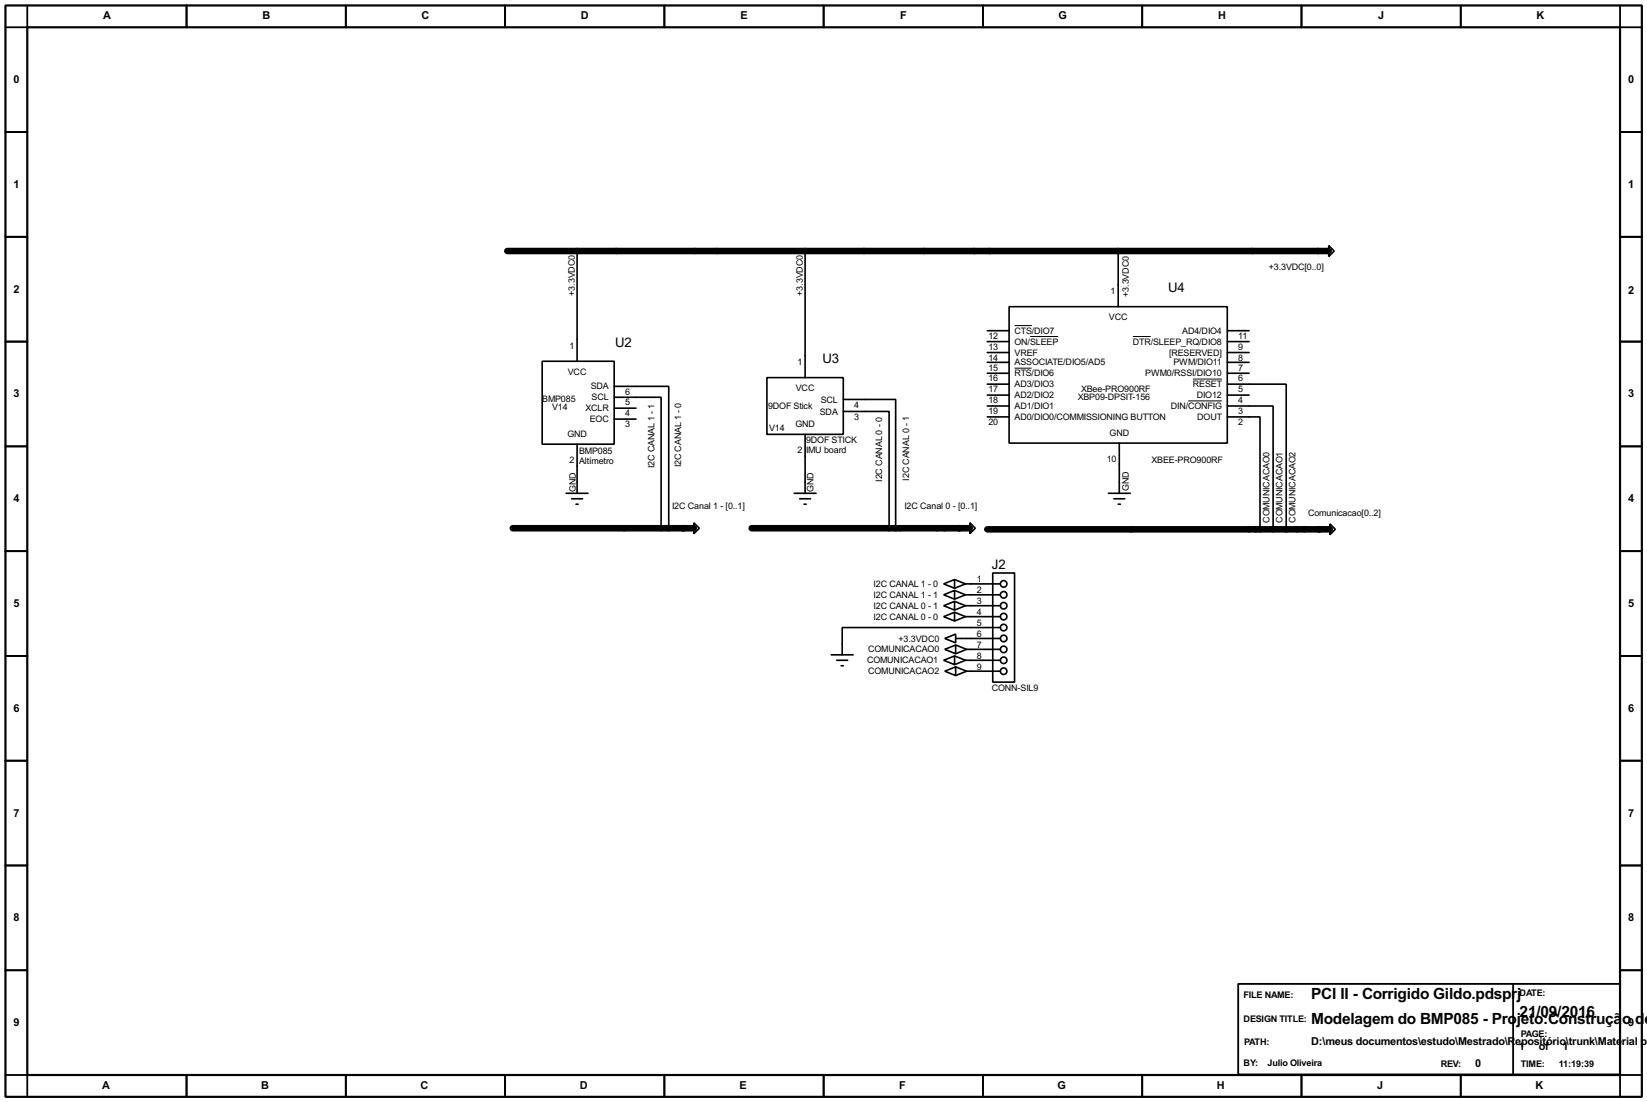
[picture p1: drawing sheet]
<svg xmlns="http://www.w3.org/2000/svg" width="383mm" height="256mm" viewBox="0 0 383 256" stroke-linecap="round" stroke-linejoin="round" font-family="sans-serif">
<path d="M1.3 1.3h381v254h-381zM6.3 6.3h370.9v243.9h-370.9z" fill="none" stroke="#000" stroke-width=".51"/>
<g fill="none" stroke="#000" stroke-width=".42">
<path d="M6.3 1.3v5h-5M43.4 1.3v5M80.5 1.3v5M117.6 1.3v5M154.7 1.3v5M191.8 1.3v5M228.9 1.3v5M265.9 1.3v5M303 1.3v5M340.1 1.3v5M377.2 1.3v5h5.1M1.3 30.7h5"/>
<path d="M377.2 30.7h5.1M1.3 55.1h5M377.2 55.1h5.1M1.3 79.5h5M377.2 79.5h5.1M1.3 103.9h5M377.2 103.9h5.1M1.3 128.3h5M377.2 128.3h5.1M1.3 152.7h5M377.2 152.7h5.1M1.3 177h5"/>
<path d="M377.2 177h5.1M1.3 201.4h5M377.2 201.4h5.1M1.3 225.8h5M288.3 229h88.9v21.1h-88.9zM352.3 229v21.1M377.2 225.8h5.1M1.3 250.2h5v5.1M43.4 250.2v5.1M80.5 250.2v5.1M117.6 250.2v5.1M154.7 250.2v5.1"/>
<path d="M191.8 250.2v5.1M228.9 250.2v5.1M265.9 250.2v5.1M303 250.2v5.1M340.1 250.2v5.1M382.3 250.2h-5.1v5.1"/>
</g>
<path d="M118.1 58.4h191.3M119.4 122.9h42.1M175 122.9h50.8M229.9 123.2h79.7" fill="none" stroke="#000" stroke-width="1.5"/>
<g fill="#000">
<circle cx="159" cy="122.9" r=".76"/>
<circle cx="223.3" cy="122.9" r=".76"/>
<circle cx="307.1" cy="123.2" r=".76"/>
</g>
<g fill="none" stroke="#000" stroke-width=".38">
<path d="M134.4 58.4v25.7M187.5 58.4v29.5M260.3 58.4v13M309.4 57.1l1.2 1.3-1.2 1.3zM229.9 79.5h5M229.9 77h5M234.9 71.4h50.8v31.7h-50.8zM285.7 79.5h5.1M285.7 77h5.1M126.2 84.1h16.8v19.3h-16.8zM143 89.9h12.7v33M143 92.5h10.9v30.4"/>
<path d="M143 97.5h5.1M143 95h5.1M178.6 87.9h17.7v13.2h-17.7zM196.3 93h12.2v29.9M196.3 95.8h10.7v27.1M229.9 97h5M229.9 94.5h5M229.9 89.4h5M229.9 86.9h5M229.9 84.3h5M229.9 82h5M229.9 91.9h5"/>
<path d="M285.7 97h7.7v26.2M285.7 89.4h13.8v33.8M285.7 94.5h10.7v28.7M285.7 86.9h5.1M285.7 84.3h5.1M285.7 82h5.1M285.7 91.9h5.1M131.8 114.8h5.1M133.1 116.1h2.5M134.1 117.3h.5M134.4 103.4v11.4M184.9 114.8h5.1"/>
<path d="M186.2 116.1h2.5M187.2 117.3h.5M187.5 101.1v13.7M258.1 114.8h5M259.3 116.1h2.6M260.3 117.3h.6M260.6 103.1v11.7M161.5 121.7l1.3 1.2-1.3 1.3zM219.7 135.9l2.5-1v2zM219.7 138.4l2.5-1v2zM222.2 134.9l2.6 1M222.2 137.4l2.6 1"/>
<path d="M222.2 140l2.6 1M224.8 135.9h8.1M224.8 138.4h8.1M224.8 135.9l-2.6 1M224.8 138.4l-2.6 1M225.8 121.7l1.3 1.2-1.3 1.3zM231.1 133.3h5.1v25.4h-5.1zM309.6 121.9l1.3 1.3-1.3 1.3zM193.5 152.4h5.1M194.8 153.7h2.6M195.8 154.9h.5M219.7 153.7l2.5-1v2z"/>
<path d="M219.7 143.5l2.5-1v2zM219.7 141l2.5-1v2zM220 156.2l2.5-1v2zM220 151.1l2.5-1v2zM220 148.6l2.5-1v2zM222.2 152.7l2.6 1M222.2 142.5l2.6 1M222.5 148.6h10.4M222.5 155.2l2.5 1M222.5 150.1l2.5 1M224.8 141h8.1M224.8 143.5h8.1"/>
<path d="M224.8 153.7h8.1M224.8 153.7l-2.6 1M224.8 143.5l-2.6 1M224.8 141l-2.6 1M225 151.1h7.9M225 156.2h7.9M225 156.2l-2.5 1M225 151.1l-2.5 1M232.9 146h-36.8v6.4"/>
<circle cx="233.7" cy="138.4" r=".76"/>
<circle cx="233.7" cy="135.9" r=".76"/>
<circle cx="233.7" cy="141" r=".76"/>
<circle cx="233.7" cy="143.5" r=".76"/>
<circle cx="233.7" cy="148.6" r=".76"/>
<circle cx="233.7" cy="151.1" r=".76"/>
<circle cx="233.7" cy="153.7" r=".76"/>
<circle cx="233.7" cy="156.2" r=".76"/>
<circle cx="233.7" cy="146.1" r=".76"/>
</g>
<path d="M236.2 75.8h4M239.8 78.3h6.6M263.8 78.3h4.1M236.2 85.7h4M276.6 93.3h7.9M277.7 88.2h6.8" fill="none" stroke="#000" stroke-width=".23"/>
<g font-size="4">
<text x="305.3" y="232.5">PCI II - Corrigido Gildo.pdspr</text>
<text x="353.2" y="232.5">j</text>
<text x="305.3" y="238.3">Modelagem do BMP085 - Pro</text>
<text x="353.1" y="238.3">jeto:Construçã</text>
<text x="353.8" y="236.6">21/09/2016</text>
<text x="377.7" y="238.3">o d</text>
<text x="382.9" y="238.3">e</text>
</g>
<g font-size="3.4">
<text x="271.9" y="68">U4</text>
<text x="143.2" y="80.7">U2</text>
<text x="191.5" y="84.5">U3</text>
<text x="230.9" y="132.5">J2</text>
</g>
<g font-size="2.8">
<text x="24" y="4.4">A</text>
<text x="61.1" y="4.4">B</text>
<text x="98.2" y="4.4">C</text>
<text x="135.3" y="4.4">D</text>
<text x="172.4" y="4.4">E</text>
<text x="209.6" y="4.4">F</text>
<text x="246.5" y="4.4">G</text>
<text x="283.6" y="4.4">H</text>
<text x="320.9" y="4.4">J</text>
<text x="357.8" y="4.4">K</text>
<text x="3.1" y="19.3">0</text>
<text x="379.1" y="19.3">0</text>
<text x="3.1" y="43.7">1</text>
<text x="379.1" y="43.7">1</text>
<text x="3.1" y="68.1">2</text>
<text x="379.1" y="68.4">2</text>
<text x="3.1" y="92.5">3</text>
<text x="379.1" y="92.5">3</text>
<text x="3.1" y="116.9">4</text>
<text x="379.1" y="116.9">4</text>
<text x="3.1" y="141.3">5</text>
<text x="379.1" y="141.3">5</text>
<text x="3.1" y="165.7">6</text>
<text x="379.1" y="165.7">6</text>
<text x="3.1" y="190">7</text>
<text x="379.1" y="190">7</text>
<text x="3.1" y="214.4">8</text>
<text x="379.1" y="214.4">8</text>
<text x="3.1" y="238.8">9</text>
<text x="379.1" y="238.8">9</text>
<text x="305.3" y="243.2">D:\meus documentos\estudo\Mestrado\R</text>
<text x="352.8" y="243.2">epositório\trunk\Mate</text>
<text x="353.7" y="244.3">1</text>
<text x="358.3" y="244.3">of</text>
<text x="363.8" y="244.3">1</text>
<text x="377.6" y="243.2">rial pe</text>
<text x="343.5" y="248.3">0</text>
<text x="23.8" y="253.5">A</text>
<text x="60.8" y="253.5">B</text>
<text x="97.9" y="253.5">C</text>
<text x="135" y="253.5">D</text>
<text x="172.2" y="253.5">E</text>
<text x="209.3" y="253.5">F</text>
<text x="246.2" y="253.5">G</text>
<text x="283.3" y="253.5">H</text>
<text x="320.6" y="253.5">J</text>
<text x="357.5" y="253.5">K</text>
</g>
<g font-size="2.4">
<text x="289.6" y="232.4">FILE NAME:</text>
<text x="353.8" y="231.9">DATE:</text>
<text x="289.6" y="237.8">DESIGN TITLE:</text>
<text x="289.7" y="243.2">PATH:</text>
<text x="354.1" y="241.3">PAGE:</text>
<text x="289.6" y="248.1">BY:</text>
<text x="295.1" y="248.1">Julio Oliveira</text>
<text x="335.4" y="248.2">REV:</text>
<text x="354.1" y="248.2">TIME:</text>
<text x="363" y="248.2">11:19:39</text>
</g>
<g font-size="2.3">
<text x="295.4" y="62.9">+3.3VDC[0..0]</text>
<text x="133.8" y="68.8" transform="rotate(-90 133.8 68.8)">+3.3VDC0</text>
<text x="186.9" y="68.8" transform="rotate(-90 186.9 68.8)">+3.3VDC0</text>
<text x="258.6" y="68.5">1</text>
<text x="262.8" y="69.1" transform="rotate(-90 262.8 69.1)">+3.3VDC0</text>
<text x="236.2" y="77.7">CTS/DIO7</text>
<text x="258.2" y="74.5">VCC</text>
<text x="275.3" y="77.7">AD4/DIO4</text>
<text x="132.6" y="81.2">1</text>
<text x="230.1" y="83.9">14</text>
<text x="230.1" y="81.4">13</text>
<text x="230.1" y="78.9">12</text>
<text x="236.2" y="82.8">VREF</text>
<text x="236.2" y="80.2">ON/SLEEP</text>
<text x="263.8" y="80.2">DTR/SLEEP_RQ/DIO8</text>
<text x="272.2" y="82.8">[RESERVED]</text>
<text x="288.3" y="83.9">8</text>
<text x="288.3" y="81.4">9</text>
<text x="288.3" y="78.9">11</text>
<text x="132.2" y="87.2">VCC</text>
<text x="185.7" y="85">1</text>
<text x="230.1" y="88.8">16</text>
<text x="230.1" y="86.2">15</text>
<text x="236.2" y="87.6">RTS/DIO6</text>
<text x="236.2" y="85">ASSOCIATE/DIO5/AD5</text>
<text x="266.7" y="87.6">PWM0/RSSI/DIO10</text>
<text x="273.2" y="85">PWM/DIO11</text>
<text x="288.3" y="88.8">6</text>
<text x="288.3" y="86.2">7</text>
<text x="126.2" y="93.6">BMP085</text>
<text x="128.5" y="95.4">V14</text>
<text x="136.3" y="95.7">XCLR</text>
<text x="137.5" y="90.6">SDA</text>
<text x="137.8" y="93.2">SCL</text>
<text x="145.5" y="94.4">5</text>
<text x="145.5" y="91.8">6</text>
<text x="178.8" y="95.1">9DOF Stick</text>
<text x="185.3" y="91.1">VCC</text>
<text x="191.1" y="93.7">SCL</text>
<text x="198.9" y="94.9">4</text>
<text x="230.1" y="93.9">18</text>
<text x="230.1" y="91.3">17</text>
<text x="236.2" y="95.2">AD1/DIO1</text>
<text x="236.2" y="92.7">AD2/DIO2</text>
<text x="236.2" y="90.1">AD3/DIO3</text>
<text x="251" y="93.1">XBP09-DPSIT-156</text>
<text x="251.7" y="91.3">XBee-PRO900RF</text>
<text x="272.6" y="95.2">DIN/CONFIG</text>
<text x="277.7" y="90.1">RESET</text>
<text x="278.6" y="92.7">DIO12</text>
<text x="288.3" y="91.3">5</text>
<text x="288.3" y="93.9">4</text>
<text x="132.1" y="101.7">GND</text>
<text x="137.3" y="98.3">EOC</text>
<text x="145.5" y="99.4">3</text>
<text x="145.5" y="96.9">4</text>
<text x="179.1" y="100.2">V14</text>
<text x="185.2" y="99.4">GND</text>
<text x="190.9" y="96.5">SDA</text>
<text x="198.9" y="97.7">3</text>
<text x="230.1" y="96.4">19</text>
<text x="230.1" y="98.9">20</text>
<text x="236.2" y="97.7">AD0/DIO0/COMMISSIONING BUTTON</text>
<text x="258.4" y="101.5">GND</text>
<text x="278.8" y="97.7">DOUT</text>
<text x="288.3" y="98.9">2</text>
<text x="288.3" y="96.4">3</text>
<text x="132.6" y="107.8">2</text>
<text x="134.8" y="105.7">BMP085</text>
<text x="185.7" y="105.5">2</text>
<text x="187.7" y="103.2">9DOF STICK</text>
<text x="187.7" y="105.5">IMU board</text>
<text x="257.7" y="107.6">10</text>
<text x="268.1" y="107.8">XBEE-PRO900RF</text>
<text x="134.8" y="108">Altímetro</text>
<text x="152.4" y="109" transform="rotate(-90 152.4 109)">I2C CANAL 1 - 1</text>
<text x="158.6" y="108.8" transform="rotate(-90 158.6 108.8)">I2C CANAL 1 - 0</text>
<text x="205.4" y="112.1" transform="rotate(-90 205.4 112.1)">I2C CANAL 0 - 0</text>
<text x="211.7" y="111.8" transform="rotate(-90 211.7 111.8)">I2C CANAL 0 - 1</text>
<text x="134.1" y="114.6" transform="rotate(-90 134.1 114.6)">GND</text>
<text x="156.5" y="118.6">I2C Canal 1 - [0..1]</text>
<text x="189.4" y="114.6" transform="rotate(-90 189.4 114.6)">GND</text>
<text x="210.6" y="118.6">I2C Canal 0 - [0..1]</text>
<text x="262.8" y="114.3" transform="rotate(-90 262.8 114.3)">GND</text>
<text x="295.6" y="121.7" transform="rotate(-90 295.6 121.7)">COMUNICACAO0</text>
<text x="298.6" y="121.7" transform="rotate(-90 298.6 121.7)">COMUNICACAO1</text>
<text x="301.7" y="121.7" transform="rotate(-90 301.7 121.7)">COMUNICACAO2</text>
<text x="304.5" y="120.1">Comunicacao[0..2]</text>
<text x="203.4" y="136.6">I2C CANAL 1 - 0</text>
<text x="227.5" y="135.5">1</text>
<text x="203.4" y="139.1">I2C CANAL 1 - 1</text>
<text x="203.4" y="141.7">I2C CANAL 0 - 1</text>
<text x="227.5" y="138">2</text>
<text x="227.5" y="140.6">3</text>
<text x="227.5" y="143.1">4</text>
<text x="203.4" y="144.2">I2C CANAL 0 - 0</text>
<text x="209.2" y="149.3">+3.3VDC0</text>
<text x="227.5" y="145.7">5</text>
<text x="227.5" y="148.2">6</text>
<text x="201.9" y="154.4">COMUNICACAO1</text>
<text x="202.1" y="151.8">COMUNICACAO0</text>
<text x="227.5" y="150.7">7</text>
<text x="227.5" y="153.3">8</text>
<text x="227.5" y="155.8">9</text>
<text x="202.1" y="156.9">COMUNICACAO2</text>
<text x="230.9" y="160.8">CONN-SIL9</text>
</g>
</svg>
